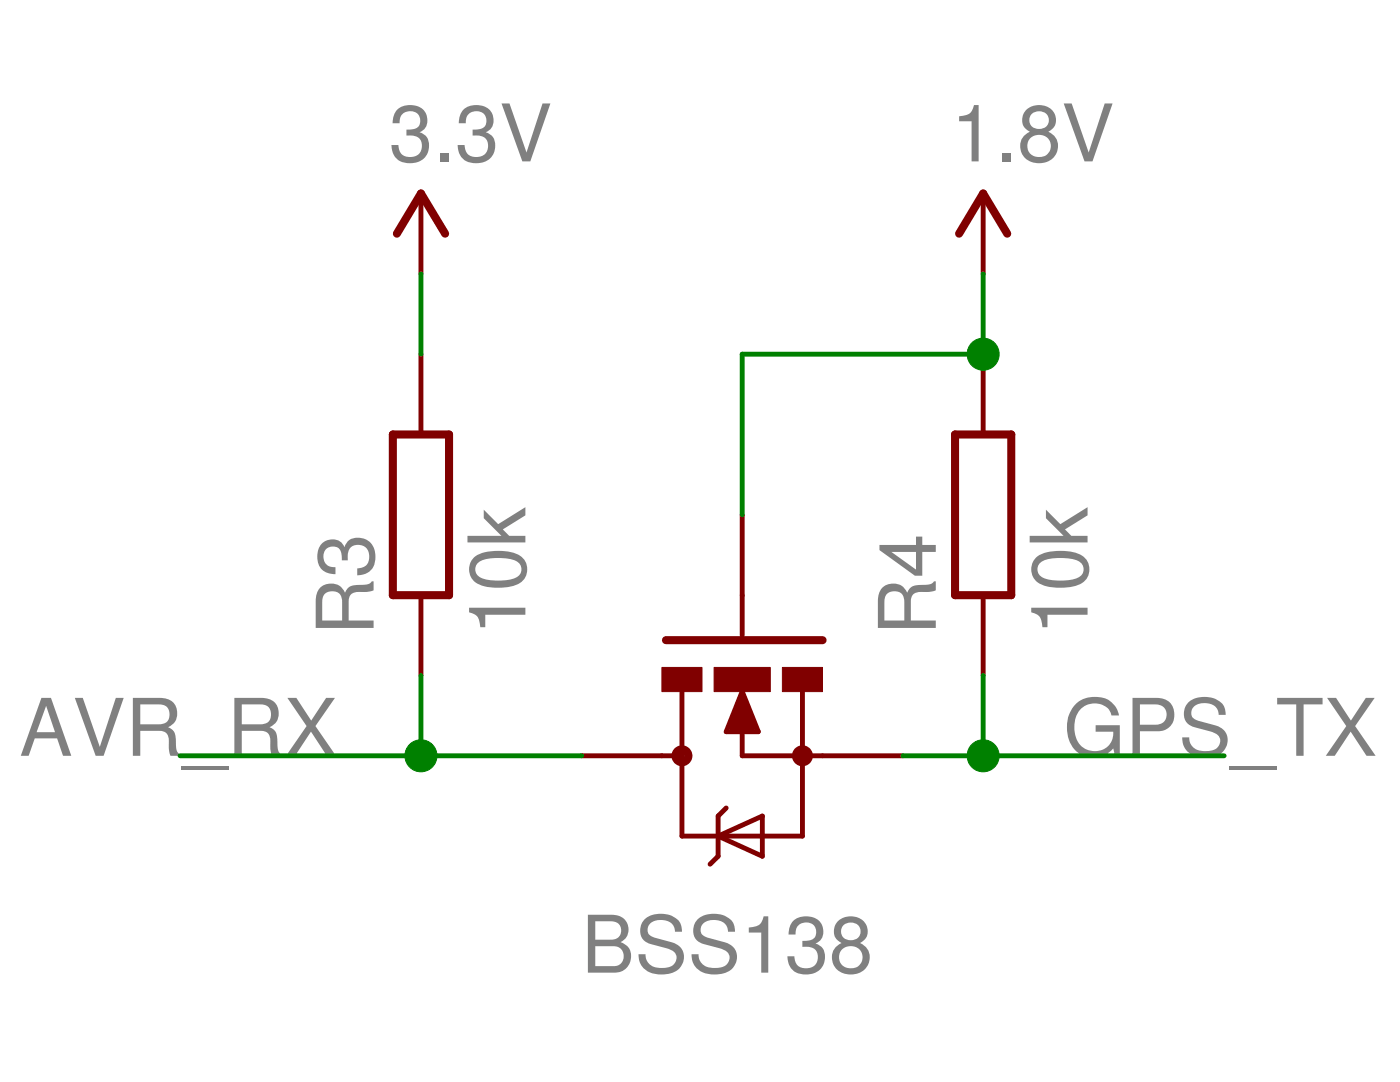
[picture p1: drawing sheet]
<svg xmlns="http://www.w3.org/2000/svg" width="279mm" height="216mm" viewBox="0 0 279 216" stroke-linecap="round" stroke-linejoin="round" font-family="sans-serif">
<g fill="#800000" stroke="#800000" stroke-width=".97">
<path d="M84 38.6v16.1z"/>
<path d="M196.2 38.6v16.1z"/>
<path d="M136.1 138.2v12.6z"/>
<path d="M148.1 150.8h12z"/>
<path d="M160.1 138v12.8z"/>
<path d="M132.1 150.8h4z"/>
<path d="M136.1 150.8v16z"/>
<path d="M160.1 150.8v16z"/>
<path d="M160.1 150.8h4.1z"/>
<path d="M148.1 102.7v16.1z"/>
<path d="M116.1 150.8h16z"/>
<path d="M164.2 150.8h16z"/>
<path d="M148.1 118.8v8z"/>
<path d="M148.1 138l3.2 8z"/>
<path d="M144.9 146h6.4z"/>
<path d="M148.1 138l-3.2 8z"/>
<path d="M148.1 145.2v5.6z"/>
<path d="M136.1 166.8h7.2z"/>
<path d="M143.3 166.8h16.8z"/>
<path d="M143.3 166.8l8.8-4z"/>
<path d="M152.1 162.8v8.1z"/>
<path d="M143.3 166.8l8.8 4.1z"/>
<path d="M143.3 162.8v4z"/>
<path d="M143.3 166.8v4.1z"/>
<path d="M141.7 172.4l1.6-1.5z"/>
<path d="M143.3 162.8l1.6-1.6z"/>
<path d="M84 70.7v16z"/>
<path d="M84 118.8v16z"/>
<path d="M196.2 70.7v16z"/>
<path d="M196.2 118.8v16z"/>
</g>
<g fill="#800000" stroke="#800000" stroke-width="1.6">
<path d="M84 38.6l4.8 8z"/>
<path d="M84 38.6l-4.8 8z"/>
<path d="M196.2 38.6l4.8 8z"/>
<path d="M196.2 38.6l-4.8 8z"/>
<path d="M132.9 127.7h31.3z"/>
<path d="M89.6 86.7v32.1z"/>
<path d="M78.4 86.7v32.1z"/>
<path d="M78.4 86.7h11.2z"/>
<path d="M78.4 118.8h11.2z"/>
<path d="M201.8 86.7v32.1z"/>
<path d="M190.6 86.7v32.1z"/>
<path d="M190.6 86.7h11.2z"/>
<path d="M190.6 118.8h11.2z"/>
</g>
<g fill="#800000" stroke="#800000" stroke-width=".2">
<path d="M156.1 133.2h8v4.8h-8z"/>
<path d="M132.1 133.2h8v4.8h-8z"/>
<path d="M142.5 133.2h11.2v4.8h-11.2z"/>
</g>
<g fill="none" stroke="#800000" stroke-width="2.6">
<circle cx="136.1" cy="150.8" r=".8"/>
<circle cx="160.1" cy="150.8" r=".8"/>
</g>
<g fill="#800000" stroke="#800000" stroke-width="1.9">
<path d="M148.1 139.6l-1.6 5.6z"/>
<path d="M148.1 139.6l1.6 5.6z"/>
<path d="M148.1 145.2h1.6z"/>
<path d="M148.1 143.6v1.6z"/>
</g>
<g fill="#008000" stroke="#008000" stroke-width=".97">
<path d="M196.2 54.7v16z"/>
<path d="M148.1 70.7v32z"/>
<path d="M148.1 70.7h48.1z"/>
<path d="M84 54.7v16z"/>
<path d="M84 150.8h32.1z"/>
<path d="M84 134.8v16z"/>
<path d="M35.9 150.8h48.1z"/>
<path d="M180.2 150.8h16z"/>
<path d="M196.2 134.8v16z"/>
<path d="M196.2 150.8h48.1z"/>
</g>
<g fill="#008000" stroke="#008000" stroke-width=".2">
<circle cx="196.2" cy="70.7" r="3.2"/>
<circle cx="84" cy="150.8" r="3.2"/>
<circle cx="196.2" cy="150.8" r="3.2"/>
</g>
<g font-size="15.9" fill="#808080">
<text x="77.6" y="32.2">3.3V</text>
<text x="189.8" y="32.2">1.8V</text>
<text x="74.6" y="126.8" transform="rotate(-90 74.6 126.8)">R3</text>
<text x="104.9" y="126.8" transform="rotate(-90 104.9 126.8)">10k</text>
<text x="186.8" y="126.8" transform="rotate(-90 186.8 126.8)">R4</text>
<text x="217" y="126.8" transform="rotate(-90 217 126.8)">10k</text>
<text x="3.9" y="150.8">AVR_RX</text>
<text x="212.2" y="150.8">GPS_TX</text>
<text x="116.1" y="194.1">BSS138</text>
</g>
</svg>
